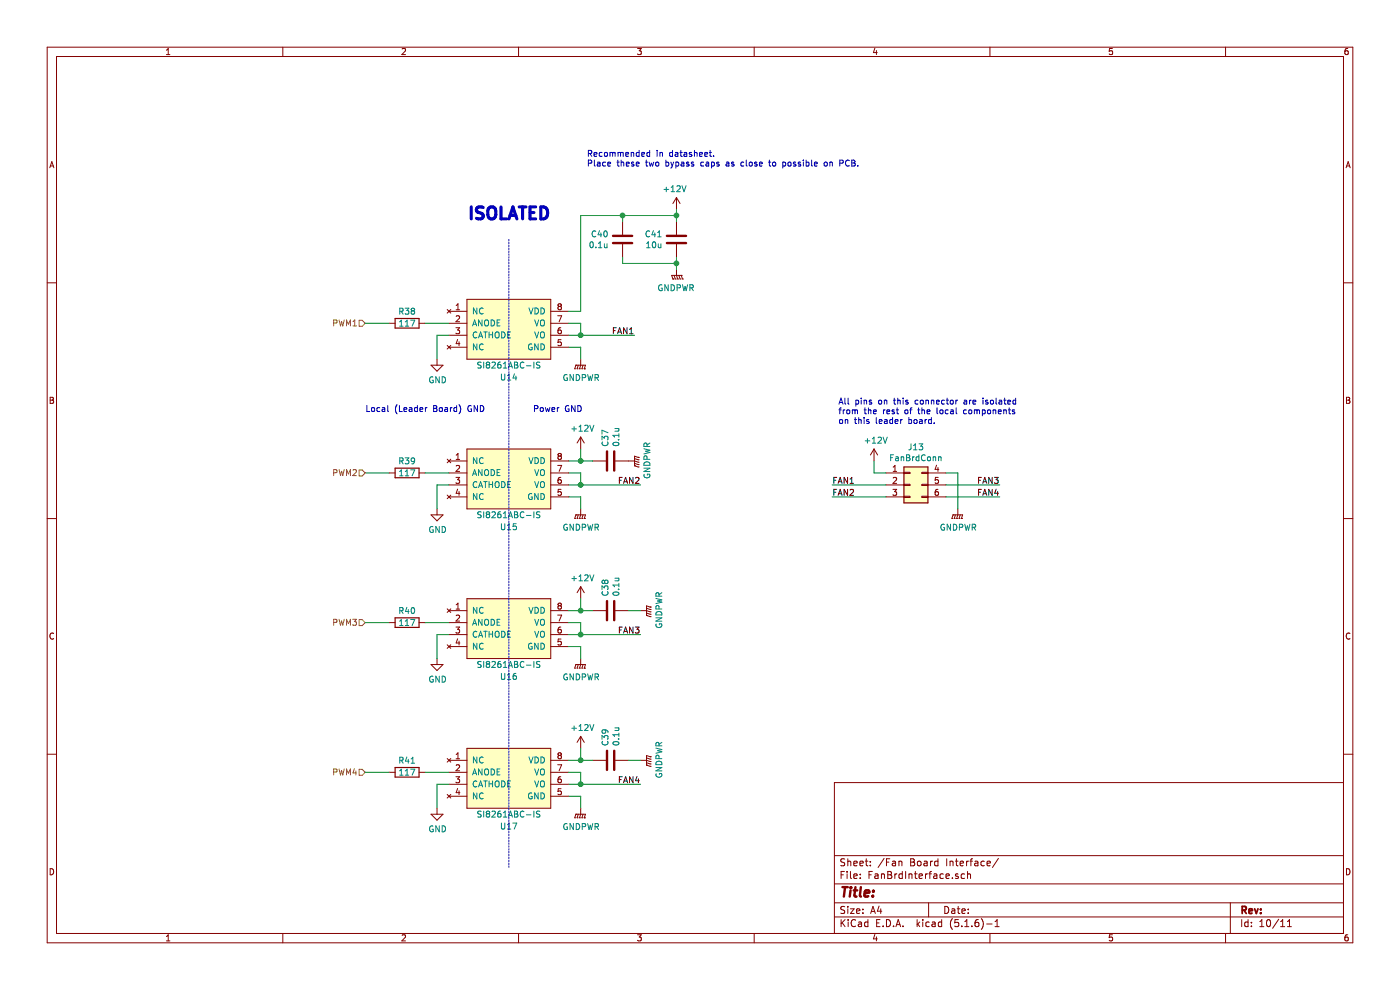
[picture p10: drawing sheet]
EESchema Schematic File Version 4
EELAYER 30 0
EELAYER END
$Descr A4 11693 8268
encoding utf-8
Sheet 10 11
Title ""
Date ""
Rev ""
Comp ""
Comment1 ""
Comment2 ""
Comment3 ""
Comment4 ""
$EndDescr
$Comp
L power:+12V #PWR?
U 1 1
P 5650 1750
AR Path="/5C38C674/5F130099" Ref="#PWR?"  Part="1" 
AR Path="/5F145F02/5F130099" Ref="#PWR094"  Part="1" 
F 0 "#PWR094" H 5650 1600 50  0001 C CNN
F 1 "+12V" H 5665 1923 50  0000 C CNN
F 2 "" H 5650 1750 50  0001 C CNN
F 3 "" H 5650 1750 50  0001 C CNN
	1    5650 1750
	-1   0    0    -1  
$EndComp
$Comp
L Device:C C?
U 1 1
P 5650 2000
AR Path="/5C38C674/5F13009F" Ref="C?"  Part="1" 
AR Path="/5F145F02/5F13009F" Ref="C41"  Part="1" 
F 0 "C41" H 5765 2046 50  0000 L CNN
F 1 "10u" H 5765 1955 50  0000 L CNN
F 2 "Capacitor_SMD:C_0805_2012Metric" H 5688 1850 50  0001 C CNN
F 3 "~" H 5650 2000 50  0001 C CNN
	1    5650 2000
	-1   0    0    -1  
$EndComp
$Comp
L Device:C C?
U 1 1
P 5200 2000
AR Path="/5C38C674/5F1300A5" Ref="C?"  Part="1" 
AR Path="/5F145F02/5F1300A5" Ref="C40"  Part="1" 
F 0 "C40" H 5315 2046 50  0000 L CNN
F 1 "0.1u" H 5315 1955 50  0000 L CNN
F 2 "Capacitor_SMD:C_0805_2012Metric" H 5238 1850 50  0001 C CNN
F 3 "~" H 5200 2000 50  0001 C CNN
	1    5200 2000
	-1   0    0    -1  
$EndComp
Wire Wire Line
	5650 2250 5650 2200
Wire Wire Line
	5650 2200 5200 2200
Wire Wire Line
	5200 2200 5200 2150
Connection ~ 5650 2200
Wire Wire Line
	5650 2200 5650 2150
Wire Wire Line
	5650 1750 5650 1800
Wire Wire Line
	5650 1800 5200 1800
Wire Wire Line
	5200 1800 5200 1850
Connection ~ 5650 1800
Wire Wire Line
	5650 1800 5650 1850
Connection ~ 5200 1800
Text Notes 4900 1400 0    50   ~ 0
Recommended in datasheet.\nPlace these two bypass caps as close to possible on PCB.
Wire Wire Line
	5200 1800 4850 1800
Wire Wire Line
	4750 2600 4850 2600
Wire Wire Line
	4850 2600 4850 1800
Wire Wire Line
	4850 3000 4850 2900
Wire Wire Line
	4850 2900 4750 2900
Wire Wire Line
	4750 2800 4850 2800
$Comp
L power:GNDPWR #PWR?
U 1 1
P 5650 2250
AR Path="/5C38C674/5F1300F5" Ref="#PWR?"  Part="1" 
AR Path="/5F145F02/5F1300F5" Ref="#PWR095"  Part="1" 
F 0 "#PWR095" H 5650 2050 50  0001 C CNN
F 1 "GNDPWR" H 5654 2096 50  0000 C CNN
F 2 "" H 5650 2200 50  0001 C CNN
F 3 "" H 5650 2200 50  0001 C CNN
	1    5650 2250
	-1   0    0    -1  
$EndComp
$Comp
L power:GNDPWR #PWR?
U 1 1
P 4850 3000
AR Path="/5C38C674/5F1300FB" Ref="#PWR?"  Part="1" 
AR Path="/5F145F02/5F1300FB" Ref="#PWR084"  Part="1" 
F 0 "#PWR084" H 4850 2800 50  0001 C CNN
F 1 "GNDPWR" H 4854 2846 50  0000 C CNN
F 2 "" H 4850 2950 50  0001 C CNN
F 3 "" H 4850 2950 50  0001 C CNN
	1    4850 3000
	1    0    0    -1  
$EndComp
Wire Wire Line
	4750 2700 4850 2700
Wire Wire Line
	4850 2700 4850 2800
$Comp
L power:GND #PWR080
U 1 1
P 3650 3000
F 0 "#PWR080" H 3650 2750 50  0001 C CNN
F 1 "GND" H 3655 2827 50  0000 C CNN
F 2 "" H 3650 3000 50  0001 C CNN
F 3 "" H 3650 3000 50  0001 C CNN
	1    3650 3000
	1    0    0    -1  
$EndComp
Wire Wire Line
	3650 3000 3650 2800
Wire Wire Line
	3650 2800 3750 2800
$Comp
L utsvt-bps:SI8261ABC-IS U14
U 1 1
P 4250 2500
F 0 "U14" H 4250 1850 50  0000 C CNN
F 1 "SI8261ABC-IS" H 4250 1950 50  0000 C CNN
F 2 "Package_SO:SOIC-8_3.9x4.9mm_P1.27mm" H 4250 2500 50  0001 C CNN
F 3 "https://www.silabs.com/documents/public/data-sheets/Si826x.pdf" H 4250 2500 50  0001 C CNN
F 4 "2.2V" H 4250 2500 50  0001 C CNN "Vf"
F 5 "6mA" H 4250 2500 50  0001 C CNN "If"
	1    4250 2500
	1    0    0    -1  
$EndComp
$Comp
L Device:R R38
U 1 1
P 3400 2700
F 0 "R38" V 3300 2700 50  0000 C CNN
F 1 "117" V 3400 2700 50  0000 C CNN
F 2 "Resistor_SMD:R_0805_2012Metric" V 3330 2700 50  0001 C CNN
F 3 "~" H 3400 2700 50  0001 C CNN
	1    3400 2700
	0    1    1    0   
$EndComp
Wire Wire Line
	3550 2700 3750 2700
Text HLabel 3050 2700 0    50   Input ~ 0
PWM1
Wire Wire Line
	3050 2700 3250 2700
$Comp
L Connector_Generic:Conn_02x03_Top_Bottom J13
U 1 1
P 7600 4050
F 0 "J13" H 7650 4367 50  0000 C CNN
F 1 "FanBrdConn" H 7650 4276 50  0000 C CNN
F 2 "Connector_Molex:Molex_Micro-Fit_3.0_43045-0612_2x03_P3.00mm_Vertical" H 7600 4050 50  0001 C CNN
F 3 "~" H 7600 4050 50  0001 C CNN
	1    7600 4050
	1    0    0    -1  
$EndComp
Wire Wire Line
	4850 2800 5300 2800
Connection ~ 4850 2800
Text Label 5300 2800 2    50   ~ 0
FAN1
$Comp
L power:+12V #PWR?
U 1 1
P 4850 3750
AR Path="/5C38C674/5F1531CC" Ref="#PWR?"  Part="1" 
AR Path="/5F145F02/5F1531CC" Ref="#PWR085"  Part="1" 
F 0 "#PWR085" H 4850 3600 50  0001 C CNN
F 1 "+12V" H 4865 3923 50  0000 C CNN
F 2 "" H 4850 3750 50  0001 C CNN
F 3 "" H 4850 3750 50  0001 C CNN
	1    4850 3750
	1    0    0    -1  
$EndComp
Wire Wire Line
	4750 3850 4850 3850
Wire Wire Line
	4850 4250 4850 4150
Wire Wire Line
	4850 4150 4750 4150
Wire Wire Line
	4750 4050 4850 4050
$Comp
L power:GNDPWR #PWR?
U 1 1
P 4850 4250
AR Path="/5C38C674/5F1531F5" Ref="#PWR?"  Part="1" 
AR Path="/5F145F02/5F1531F5" Ref="#PWR086"  Part="1" 
F 0 "#PWR086" H 4850 4050 50  0001 C CNN
F 1 "GNDPWR" H 4854 4096 50  0000 C CNN
F 2 "" H 4850 4200 50  0001 C CNN
F 3 "" H 4850 4200 50  0001 C CNN
	1    4850 4250
	1    0    0    -1  
$EndComp
Wire Wire Line
	4750 3950 4850 3950
Wire Wire Line
	4850 3950 4850 4050
$Comp
L power:GND #PWR081
U 1 1
P 3650 4250
F 0 "#PWR081" H 3650 4000 50  0001 C CNN
F 1 "GND" H 3655 4077 50  0000 C CNN
F 2 "" H 3650 4250 50  0001 C CNN
F 3 "" H 3650 4250 50  0001 C CNN
	1    3650 4250
	1    0    0    -1  
$EndComp
Wire Wire Line
	3650 4250 3650 4050
Wire Wire Line
	3650 4050 3750 4050
$Comp
L utsvt-bps:SI8261ABC-IS U15
U 1 1
P 4250 3750
F 0 "U15" H 4250 3100 50  0000 C CNN
F 1 "SI8261ABC-IS" H 4250 3200 50  0000 C CNN
F 2 "Package_SO:SOIC-8_3.9x4.9mm_P1.27mm" H 4250 3750 50  0001 C CNN
F 3 "https://www.silabs.com/documents/public/data-sheets/Si826x.pdf" H 4250 3750 50  0001 C CNN
F 4 "2.2V" H 4250 3750 50  0001 C CNN "Vf"
F 5 "6mA" H 4250 3750 50  0001 C CNN "If"
	1    4250 3750
	1    0    0    -1  
$EndComp
$Comp
L Device:R R39
U 1 1
P 3400 3950
F 0 "R39" V 3300 3950 50  0000 C CNN
F 1 "117" V 3400 3950 50  0000 C CNN
F 2 "Resistor_SMD:R_0805_2012Metric" V 3330 3950 50  0001 C CNN
F 3 "~" H 3400 3950 50  0001 C CNN
	1    3400 3950
	0    1    1    0   
$EndComp
Wire Wire Line
	3550 3950 3750 3950
Text HLabel 3050 3950 0    50   Input ~ 0
PWM2
Wire Wire Line
	3050 3950 3250 3950
Wire Wire Line
	4850 4050 5350 4050
Connection ~ 4850 4050
Text Label 5350 4050 2    50   ~ 0
FAN2
$Comp
L power:+12V #PWR?
U 1 1
P 4850 5000
AR Path="/5C38C674/5F155440" Ref="#PWR?"  Part="1" 
AR Path="/5F145F02/5F155440" Ref="#PWR087"  Part="1" 
F 0 "#PWR087" H 4850 4850 50  0001 C CNN
F 1 "+12V" H 4865 5173 50  0000 C CNN
F 2 "" H 4850 5000 50  0001 C CNN
F 3 "" H 4850 5000 50  0001 C CNN
	1    4850 5000
	1    0    0    -1  
$EndComp
Wire Wire Line
	4750 5100 4850 5100
Wire Wire Line
	4850 5500 4850 5400
Wire Wire Line
	4850 5400 4750 5400
Wire Wire Line
	4750 5300 4850 5300
$Comp
L power:GNDPWR #PWR?
U 1 1
P 4850 5500
AR Path="/5C38C674/5F155469" Ref="#PWR?"  Part="1" 
AR Path="/5F145F02/5F155469" Ref="#PWR088"  Part="1" 
F 0 "#PWR088" H 4850 5300 50  0001 C CNN
F 1 "GNDPWR" H 4854 5346 50  0000 C CNN
F 2 "" H 4850 5450 50  0001 C CNN
F 3 "" H 4850 5450 50  0001 C CNN
	1    4850 5500
	1    0    0    -1  
$EndComp
Wire Wire Line
	4750 5200 4850 5200
Wire Wire Line
	4850 5200 4850 5300
$Comp
L power:GND #PWR082
U 1 1
P 3650 5500
F 0 "#PWR082" H 3650 5250 50  0001 C CNN
F 1 "GND" H 3655 5327 50  0000 C CNN
F 2 "" H 3650 5500 50  0001 C CNN
F 3 "" H 3650 5500 50  0001 C CNN
	1    3650 5500
	1    0    0    -1  
$EndComp
Wire Wire Line
	3650 5500 3650 5300
Wire Wire Line
	3650 5300 3750 5300
$Comp
L utsvt-bps:SI8261ABC-IS U16
U 1 1
P 4250 5000
F 0 "U16" H 4250 4350 50  0000 C CNN
F 1 "SI8261ABC-IS" H 4250 4450 50  0000 C CNN
F 2 "Package_SO:SOIC-8_3.9x4.9mm_P1.27mm" H 4250 5000 50  0001 C CNN
F 3 "https://www.silabs.com/documents/public/data-sheets/Si826x.pdf" H 4250 5000 50  0001 C CNN
F 4 "2.2V" H 4250 5000 50  0001 C CNN "Vf"
F 5 "6mA" H 4250 5000 50  0001 C CNN "If"
	1    4250 5000
	1    0    0    -1  
$EndComp
$Comp
L Device:R R40
U 1 1
P 3400 5200
F 0 "R40" V 3300 5200 50  0000 C CNN
F 1 "117" V 3400 5200 50  0000 C CNN
F 2 "Resistor_SMD:R_0805_2012Metric" V 3330 5200 50  0001 C CNN
F 3 "~" H 3400 5200 50  0001 C CNN
	1    3400 5200
	0    1    1    0   
$EndComp
Wire Wire Line
	3550 5200 3750 5200
Text HLabel 3050 5200 0    50   Input ~ 0
PWM3
Wire Wire Line
	3050 5200 3250 5200
Wire Wire Line
	4850 5300 5350 5300
Connection ~ 4850 5300
Text Label 5350 5300 2    50   ~ 0
FAN3
$Comp
L power:+12V #PWR096
U 1 1
P 7300 3850
F 0 "#PWR096" H 7300 3700 50  0001 C CNN
F 1 "+12V" H 7315 4023 50  0000 C CNN
F 2 "" H 7300 3850 50  0001 C CNN
F 3 "" H 7300 3850 50  0001 C CNN
	1    7300 3850
	1    0    0    -1  
$EndComp
Wire Wire Line
	7300 3850 7300 3950
Wire Wire Line
	7300 3950 7400 3950
$Comp
L power:GNDPWR #PWR?
U 1 1
P 8000 4250
AR Path="/5C38C674/5F15A290" Ref="#PWR?"  Part="1" 
AR Path="/5F145F02/5F15A290" Ref="#PWR097"  Part="1" 
F 0 "#PWR097" H 8000 4050 50  0001 C CNN
F 1 "GNDPWR" H 8004 4096 50  0000 C CNN
F 2 "" H 8000 4200 50  0001 C CNN
F 3 "" H 8000 4200 50  0001 C CNN
	1    8000 4250
	1    0    0    -1  
$EndComp
Wire Wire Line
	8000 4250 8000 3950
Wire Wire Line
	8000 3950 7900 3950
Wire Wire Line
	7400 4050 6950 4050
Text Label 6950 4050 0    50   ~ 0
FAN1
Wire Wire Line
	7400 4150 6950 4150
Text Label 6950 4150 0    50   ~ 0
FAN2
Wire Wire Line
	7900 4050 8350 4050
Text Label 8350 4050 2    50   ~ 0
FAN3
Wire Wire Line
	7900 4150 8350 4150
Text Label 8350 4150 2    50   ~ 0
FAN4
$Comp
L power:+12V #PWR?
U 1 1
P 4850 6250
AR Path="/5C38C674/5F1644DE" Ref="#PWR?"  Part="1" 
AR Path="/5F145F02/5F1644DE" Ref="#PWR089"  Part="1" 
F 0 "#PWR089" H 4850 6100 50  0001 C CNN
F 1 "+12V" H 4865 6423 50  0000 C CNN
F 2 "" H 4850 6250 50  0001 C CNN
F 3 "" H 4850 6250 50  0001 C CNN
	1    4850 6250
	1    0    0    -1  
$EndComp
Wire Wire Line
	4750 6350 4850 6350
Wire Wire Line
	4850 6750 4850 6650
Wire Wire Line
	4850 6650 4750 6650
Wire Wire Line
	4750 6550 4850 6550
$Comp
L power:GNDPWR #PWR?
U 1 1
P 4850 6750
AR Path="/5C38C674/5F164507" Ref="#PWR?"  Part="1" 
AR Path="/5F145F02/5F164507" Ref="#PWR090"  Part="1" 
F 0 "#PWR090" H 4850 6550 50  0001 C CNN
F 1 "GNDPWR" H 4854 6596 50  0000 C CNN
F 2 "" H 4850 6700 50  0001 C CNN
F 3 "" H 4850 6700 50  0001 C CNN
	1    4850 6750
	1    0    0    -1  
$EndComp
Wire Wire Line
	4750 6450 4850 6450
Wire Wire Line
	4850 6450 4850 6550
$Comp
L power:GND #PWR083
U 1 1
P 3650 6750
F 0 "#PWR083" H 3650 6500 50  0001 C CNN
F 1 "GND" H 3655 6577 50  0000 C CNN
F 2 "" H 3650 6750 50  0001 C CNN
F 3 "" H 3650 6750 50  0001 C CNN
	1    3650 6750
	1    0    0    -1  
$EndComp
Wire Wire Line
	3650 6750 3650 6550
Wire Wire Line
	3650 6550 3750 6550
$Comp
L utsvt-bps:SI8261ABC-IS U17
U 1 1
P 4250 6250
F 0 "U17" H 4250 5600 50  0000 C CNN
F 1 "SI8261ABC-IS" H 4250 5700 50  0000 C CNN
F 2 "Package_SO:SOIC-8_3.9x4.9mm_P1.27mm" H 4250 6250 50  0001 C CNN
F 3 "https://www.silabs.com/documents/public/data-sheets/Si826x.pdf" H 4250 6250 50  0001 C CNN
F 4 "2.2V" H 4250 6250 50  0001 C CNN "Vf"
F 5 "6mA" H 4250 6250 50  0001 C CNN "If"
	1    4250 6250
	1    0    0    -1  
$EndComp
$Comp
L Device:R R41
U 1 1
P 3400 6450
F 0 "R41" V 3300 6450 50  0000 C CNN
F 1 "117" V 3400 6450 50  0000 C CNN
F 2 "Resistor_SMD:R_0805_2012Metric" V 3330 6450 50  0001 C CNN
F 3 "~" H 3400 6450 50  0001 C CNN
	1    3400 6450
	0    1    1    0   
$EndComp
Wire Wire Line
	3550 6450 3750 6450
Text HLabel 3050 6450 0    50   Input ~ 0
PWM4
Wire Wire Line
	3050 6450 3250 6450
Wire Wire Line
	4850 6550 5350 6550
Connection ~ 4850 6550
Text Label 5350 6550 2    50   ~ 0
FAN4
Text Notes 7000 3550 0    50   ~ 0
All pins on this connector are isolated\nfrom the rest of the local components\non this leader board.
Wire Wire Line
	4850 5000 4850 5100
Wire Wire Line
	4850 6250 4850 6350
Wire Wire Line
	4850 3750 4850 3850
$Comp
L Device:C C?
U 1 1
P 5100 3850
AR Path="/5C38C674/5F1CC902" Ref="C?"  Part="1" 
AR Path="/5F145F02/5F1CC902" Ref="C37"  Part="1" 
F 0 "C37" H 5215 3896 50  0000 L CNN
F 1 "0.1u" H 5215 3805 50  0000 L CNN
F 2 "Capacitor_SMD:C_0805_2012Metric" H 5138 3700 50  0001 C CNN
F 3 "~" H 5100 3850 50  0001 C CNN
	1    5100 3850
	0    -1   -1   0   
$EndComp
Wire Wire Line
	4950 3850 4850 3850
Connection ~ 4850 3850
$Comp
L Device:C C?
U 1 1
P 5100 5100
AR Path="/5C38C674/5F1CE8B4" Ref="C?"  Part="1" 
AR Path="/5F145F02/5F1CE8B4" Ref="C38"  Part="1" 
F 0 "C38" H 5215 5146 50  0000 L CNN
F 1 "0.1u" H 5215 5055 50  0000 L CNN
F 2 "Capacitor_SMD:C_0805_2012Metric" H 5138 4950 50  0001 C CNN
F 3 "~" H 5100 5100 50  0001 C CNN
	1    5100 5100
	0    -1   -1   0   
$EndComp
Wire Wire Line
	4950 5100 4850 5100
Connection ~ 4850 5100
$Comp
L Device:C C?
U 1 1
P 5100 6350
AR Path="/5C38C674/5F1D0348" Ref="C?"  Part="1" 
AR Path="/5F145F02/5F1D0348" Ref="C39"  Part="1" 
F 0 "C39" H 5215 6396 50  0000 L CNN
F 1 "0.1u" H 5215 6305 50  0000 L CNN
F 2 "Capacitor_SMD:C_0805_2012Metric" H 5138 6200 50  0001 C CNN
F 3 "~" H 5100 6350 50  0001 C CNN
	1    5100 6350
	0    -1   -1   0   
$EndComp
Wire Wire Line
	4950 6350 4850 6350
Connection ~ 4850 6350
$Comp
L power:GNDPWR #PWR?
U 1 1
P 5350 6350
AR Path="/5C38C674/5F1D20B3" Ref="#PWR?"  Part="1" 
AR Path="/5F145F02/5F1D20B3" Ref="#PWR093"  Part="1" 
F 0 "#PWR093" H 5350 6150 50  0001 C CNN
F 1 "GNDPWR" H 5354 6196 50  0000 C CNN
F 2 "" H 5350 6300 50  0001 C CNN
F 3 "" H 5350 6300 50  0001 C CNN
	1    5350 6350
	0    -1   -1   0   
$EndComp
Wire Wire Line
	5350 6350 5250 6350
$Comp
L power:GNDPWR #PWR?
U 1 1
P 5350 5100
AR Path="/5C38C674/5F1D596F" Ref="#PWR?"  Part="1" 
AR Path="/5F145F02/5F1D596F" Ref="#PWR092"  Part="1" 
F 0 "#PWR092" H 5350 4900 50  0001 C CNN
F 1 "GNDPWR" H 5354 4946 50  0000 C CNN
F 2 "" H 5350 5050 50  0001 C CNN
F 3 "" H 5350 5050 50  0001 C CNN
	1    5350 5100
	0    -1   -1   0   
$EndComp
Wire Wire Line
	5350 5100 5250 5100
$Comp
L power:GNDPWR #PWR?
U 1 1
P 5250 3850
AR Path="/5C38C674/5F1DA30D" Ref="#PWR?"  Part="1" 
AR Path="/5F145F02/5F1DA30D" Ref="#PWR091"  Part="1" 
F 0 "#PWR091" H 5250 3650 50  0001 C CNN
F 1 "GNDPWR" H 5254 3696 50  0000 C CNN
F 2 "" H 5250 3800 50  0001 C CNN
F 3 "" H 5250 3800 50  0001 C CNN
	1    5250 3850
	0    -1   -1   0   
$EndComp
Wire Notes Line
	4250 2000 4250 7250
Text Notes 3900 1850 0    100  ~ 20
ISOLATED
Text Notes 3050 3450 0    50   ~ 0
Local (Leader Board) GND
Text Notes 4450 3450 0    50   ~ 0
Power GND
$EndSCHEMATC
